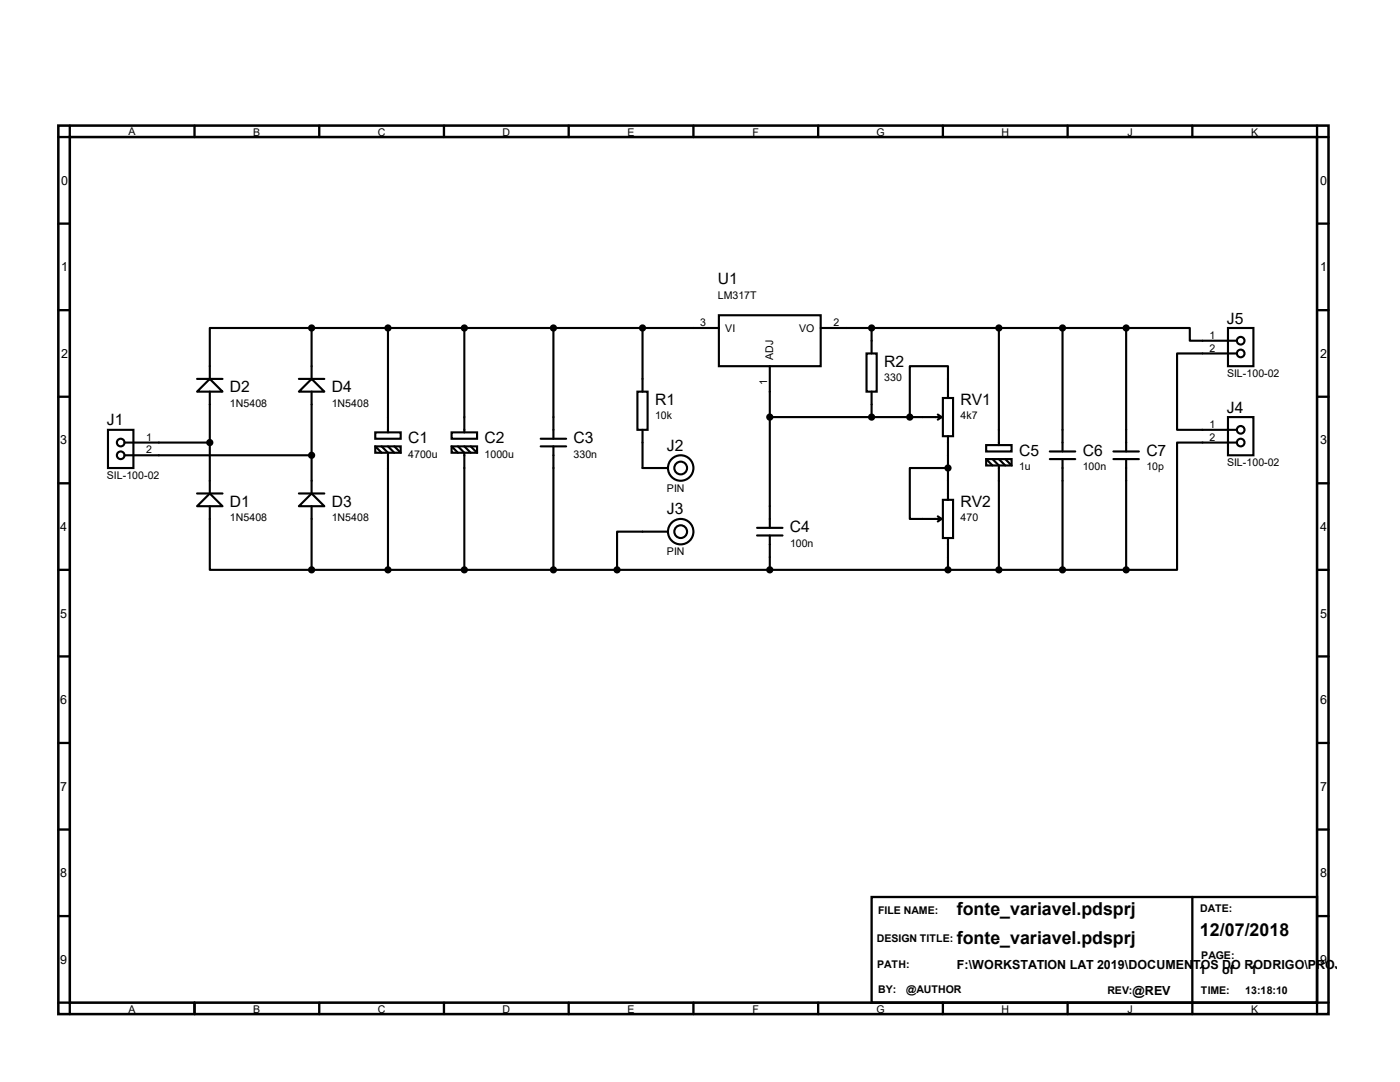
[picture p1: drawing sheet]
<svg xmlns="http://www.w3.org/2000/svg" width="279mm" height="216mm" viewBox="0 0 279 216" stroke-linecap="round" stroke-linejoin="round" font-family="sans-serif">
<path d="M11.6 25.1h253.5v177.3h-253.5zM13.9 27.3h248.9v172.8h-248.9z" fill="none" stroke="#000" stroke-width=".51"/>
<g fill="none" stroke="#000" stroke-width=".47">
<path d="M13.9 25.1v2.2h-2.3M38.8 25.1v2.2M63.7 25.1v2.2M88.6 25.1v2.2M113.5 25.1v2.2M138.4 25.1v2.2M163.3 25.1v2.2M188.2 25.1v2.2M213.1 25.1v2.2M238 25.1v2.2M262.8 25.1v2.2h2.3M11.6 44.6h2.3"/>
<path d="M262.8 44.6h2.3M11.6 61.9h2.3M11.6 79.2h2.3M262.8 61.9h2.3M262.8 79.2h2.3M11.6 96.4h2.3M262.8 96.4h2.3M11.6 113.7h2.3M262.8 113.7h2.3M11.6 131h2.3M262.8 131h2.3M11.6 148.3h2.3"/>
<path d="M262.8 148.3h2.3M11.6 165.5h2.3M173.9 179h88.9v21.1h-88.9zM238 179v23.4M262.8 165.5h2.3M11.6 182.8h2.3M262.8 182.8h2.3M11.6 200.1h2.3v2.3M38.8 200.1v2.3M63.7 200.1v2.3M88.6 200.1v2.3M113.5 200.1v2.3"/>
<path d="M138.4 200.1v2.3M163.3 200.1v2.3M188.2 200.1v2.3M213.1 200.1v2.3M265.1 200.1h-2.3v2.3"/>
</g>
<g fill="none" stroke="#000" stroke-width=".42">
<path d="M39.3 75.6h5.1M41.9 75.6l2.5 2.5h-5.1zM41.9 78.1v20.4M59.6 75.6h5.1M62.2 75.6l2.5 2.5h-5.1zM62.2 65.4h-20.3v10.2M62.2 65.4v10.2M62.2 78.1v20.4M62.2 65.4h81.3M77.4 65.4v20.9M92.7 65.4v20.9M110.4 65.4v22.1"/>
<path d="M127.2 78.1h2v7.7h-2zM128.2 65.4v12.7M143.5 62.9h20.3v10.2h-20.3zM153.6 73.1v32.2M163.8 65.4h60.9M172.9 70.5h2.1v7.6h-2.1zM173.9 65.4v5.1M173.9 78.1v5.1M188.2 79.4h2v7.6h-2zM189.2 79.4v-6.3h-7.6v10.1M199.3 65.4v23.4M212 65.4v24.7"/>
<path d="M224.7 65.4h12.7v2.6h9.4M224.7 65.4v24.7M245.1 65.4h5v7.7h-5zM246.8 70.5h-11.9v15.3h11.9M21.5 85.8h5.1v7.6h-5.1zM24.8 88.3h17.1M24.8 90.8h37.4M39.3 98.5h5.1M41.9 98.5l2.5 2.5h-5.1zM59.6 98.5h5.1M62.2 98.5l2.5 2.5h-5.1zM74.9 86.3h5.1v1.2h-5.1z"/>
<path d="M74.9 89.1h5.1v1.2h-5.1zM74.9 89.1l1.3 1.2M76.2 89.1l1.2 1.2v23.4M77.4 89.1l1.3 1.2M78.7 89.1l1.3 1.2M90.1 86.3h5.1v1.2h-5.1zM90.1 89.1h5.1v1.2h-5.1zM90.1 89.1l1.3 1.2M91.4 89.1l1.3 1.2v23.4M92.7 89.1l1.2 1.2M93.9 89.1l1.3 1.2M107.9 87.5h5.1"/>
<path d="M107.9 89.1h5.1M110.4 89.1v24.6M128.2 85.8v7.6h5.1M153.6 83.2h34.3M187.2 82.7l.7 .5M187.9 83.2l-.7 .5M188.2 99.7h2v7.7h-2zM189.2 93.4h-7.6v10.1h6.3M189.2 87v12.7M196.8 88.8h5.1v1.3h-5.1zM196.8 91.6h5.1v1.3h-5.1zM196.8 91.6l1.3 1.3"/>
<path d="M198.1 91.6l1.2 1.3v20.8M199.3 91.6l1.3 1.3M200.6 91.6l1.3 1.3M209.5 91.6h5.1M209.5 90.1h5.1M212 91.6v22.1M222.2 91.6h5.1M222.2 90.1h5.1M224.7 91.6v22.1M245.1 83.2h5v7.6h-5zM246.8 88.3h-11.9v25.4h-10.2M41.9 101v12.7h20.3"/>
<path d="M62.2 101v12.7M62.2 113.7h162.5M133.3 106.1h-10.2v7.6M151.1 105.3h5.1M151.1 106.8h5.1M153.6 106.8v6.9M187.2 103l.7 .5M187.9 103.5l-.7 .6M189.2 107.4v6.3"/>
<circle cx="247.6" cy="70.5" r=".76"/>
<circle cx="247.6" cy="68" r=".76"/>
<circle cx="24.1" cy="90.8" r=".76"/>
<circle cx="24.1" cy="88.3" r=".76"/>
<circle cx="135.8" cy="93.4" r="2.54"/>
<circle cx="135.8" cy="93.4" r="1.27"/>
<circle cx="247.6" cy="88.3" r=".76"/>
<circle cx="247.6" cy="85.8" r=".76"/>
<circle cx="135.8" cy="106.1" r="2.54"/>
<circle cx="135.8" cy="106.1" r="1.27"/>
</g>
<g fill="#000" stroke="#000" stroke-width=".42">
<circle cx="62.2" cy="65.4" r=".51"/>
<circle cx="77.4" cy="65.4" r=".51"/>
<circle cx="92.7" cy="65.4" r=".51"/>
<circle cx="110.4" cy="65.4" r=".51"/>
<circle cx="128.2" cy="65.4" r=".51"/>
<circle cx="173.9" cy="65.4" r=".51"/>
<circle cx="199.3" cy="65.4" r=".51"/>
<circle cx="212" cy="65.4" r=".51"/>
<circle cx="224.7" cy="65.4" r=".51"/>
<circle cx="41.9" cy="88.3" r=".51"/>
<circle cx="62.2" cy="90.8" r=".51"/>
<circle cx="153.6" cy="83.2" r=".51"/>
<circle cx="173.9" cy="83.2" r=".51"/>
<circle cx="181.6" cy="83.2" r=".51"/>
<circle cx="189.2" cy="93.4" r=".51"/>
<circle cx="62.2" cy="113.7" r=".51"/>
<circle cx="77.4" cy="113.7" r=".51"/>
<circle cx="92.7" cy="113.7" r=".51"/>
<circle cx="110.4" cy="113.7" r=".51"/>
<circle cx="123.1" cy="113.7" r=".51"/>
<circle cx="153.6" cy="113.7" r=".51"/>
<circle cx="189.2" cy="113.7" r=".51"/>
<circle cx="199.3" cy="113.7" r=".51"/>
<circle cx="212" cy="113.7" r=".51"/>
<circle cx="224.7" cy="113.7" r=".51"/>
</g>
<g font-size="3.6">
<text x="191" y="182.6">fonte_variavel.pdsprj</text>
<text x="191" y="188.4">fonte_variavel.pdsprj</text>
<text x="239.5" y="186.7">12/07/2018</text>
</g>
<g font-size="3.1">
<text x="143.3" y="56.6">U1</text>
<text x="244.9" y="64.6">J5</text>
<text x="176.5" y="73.2">R2</text>
<text x="45.9" y="78.2">D2</text>
<text x="66.2" y="78.2">D4</text>
<text x="130.7" y="80.8">R1</text>
<text x="191.7" y="80.8">RV1</text>
<text x="244.9" y="82.3">J4</text>
<text x="21.3" y="84.9">J1</text>
<text x="81.5" y="88.4">C1</text>
<text x="96.7" y="88.4">C2</text>
<text x="114.5" y="88.4">C3</text>
<text x="133.1" y="90">J2</text>
<text x="203.4" y="90.9">C5</text>
<text x="216.1" y="90.9">C6</text>
<text x="228.8" y="90.9">C7</text>
<text x="45.9" y="101.1">D1</text>
<text x="66.2" y="101.1">D3</text>
<text x="191.7" y="101.1">RV2</text>
<text x="133.1" y="102.7">J3</text>
<text x="157.7" y="106.2">C4</text>
</g>
<g font-size="2.5">
<text x="12.2" y="36.9">0</text>
<text x="263.5" y="36.9">0</text>
<text x="12.2" y="54.1">1</text>
<text x="263.5" y="54.1">1</text>
<text x="12.2" y="71.4">2</text>
<text x="263.5" y="71.4">2</text>
<text x="12" y="88.7">3</text>
<text x="263.5" y="88.7">3</text>
<text x="12" y="106">4</text>
<text x="263.5" y="106">4</text>
<text x="12" y="123.2">5</text>
<text x="263.5" y="123.2">5</text>
<text x="12" y="140.5">6</text>
<text x="263.5" y="140.5">6</text>
<text x="12" y="157.8">7</text>
<text x="263.5" y="157.8">7</text>
<text x="12" y="175">8</text>
<text x="263.5" y="175">8</text>
<text x="12" y="192.3">9</text>
<text x="191" y="193.4">F:\WORKSTATION LAT 2019\DOCUMENTOS DO RODRIGO\PROJETOS\FON</text>
<text x="239.3" y="194.4">1</text>
<text x="243.9" y="194.4">of</text>
<text x="249.5" y="194.4">1</text>
<text x="263.5" y="192.3">9</text>
<text x="226" y="198.5">@REV</text>
</g>
<g font-size="2.1">
<text x="25.7" y="26.8">A</text>
<text x="50.6" y="27.1">B</text>
<text x="75.4" y="27.1">C</text>
<text x="100.3" y="27.1">D</text>
<text x="125.2" y="27.1">E</text>
<text x="150.2" y="27.1">F</text>
<text x="174.9" y="27.1">G</text>
<text x="199.9" y="27.1">H</text>
<text x="225" y="27.1">J</text>
<text x="249.7" y="27.1">K</text>
<text x="143.3" y="59.6">LM317T</text>
<text x="139.8" y="65.1">3</text>
<text x="166.3" y="65.1">2</text>
<text x="144.7" y="66.2">VI</text>
<text x="154.3" y="71.8" transform="rotate(-90 154.3 71.8)">ADJ</text>
<text x="159.5" y="66.2">VO</text>
<text x="241.4" y="67.6">1</text>
<text x="241.4" y="70.1">2</text>
<text x="153.1" y="76.8" transform="rotate(-90 153.1 76.8)">1</text>
<text x="176.5" y="76.1">330</text>
<text x="244.9" y="75.2">SIL-100-02</text>
<text x="45.9" y="81.2">1N5408</text>
<text x="66.2" y="81.2">1N5408</text>
<text x="130.7" y="83.7">10k</text>
<text x="191.7" y="83.7">4k7</text>
<text x="29.2" y="87.9">1</text>
<text x="241.4" y="85.4">1</text>
<text x="241.4" y="87.9">2</text>
<text x="21.3" y="95.5">SIL-100-02</text>
<text x="29.2" y="90.5">2</text>
<text x="81.5" y="91.3">4700u</text>
<text x="96.7" y="91.3">1000u</text>
<text x="114.5" y="91.3">330n</text>
<text x="203.4" y="93.9">1u</text>
<text x="216.1" y="93.9">100n</text>
<text x="228.8" y="93.9">10p</text>
<text x="244.9" y="93">SIL-100-02</text>
<text x="133.1" y="98.1">PIN</text>
<text x="45.9" y="104">1N5408</text>
<text x="66.2" y="104">1N5408</text>
<text x="191.7" y="104">470</text>
<text x="133.1" y="110.8">PIN</text>
<text x="157.7" y="109.1">100n</text>
<text x="175.2" y="182.5">FILE NAME:</text>
<text x="239.5" y="181.9">DATE:</text>
<text x="175" y="187.9">DESIGN TITLE:</text>
<text x="239.8" y="191.3">PAGE:</text>
<text x="175.1" y="193.3">PATH:</text>
<text x="25.7" y="202.1">A</text>
<text x="50.6" y="202.1">B</text>
<text x="75.4" y="202.1">C</text>
<text x="100.3" y="202.1">D</text>
<text x="125.2" y="202.1">E</text>
<text x="150.2" y="202.1">F</text>
<text x="174.9" y="202.1">G</text>
<text x="175.2" y="198.2">BY:</text>
<text x="180.8" y="198.2">@AUTHOR</text>
<text x="199.9" y="202.1">H</text>
<text x="221" y="198.3">REV:</text>
<text x="225" y="202.1">J</text>
<text x="239.7" y="198.3">TIME:</text>
<text x="248.5" y="198.3">13:18:10</text>
<text x="249.7" y="202.1">K</text>
</g>
</svg>
